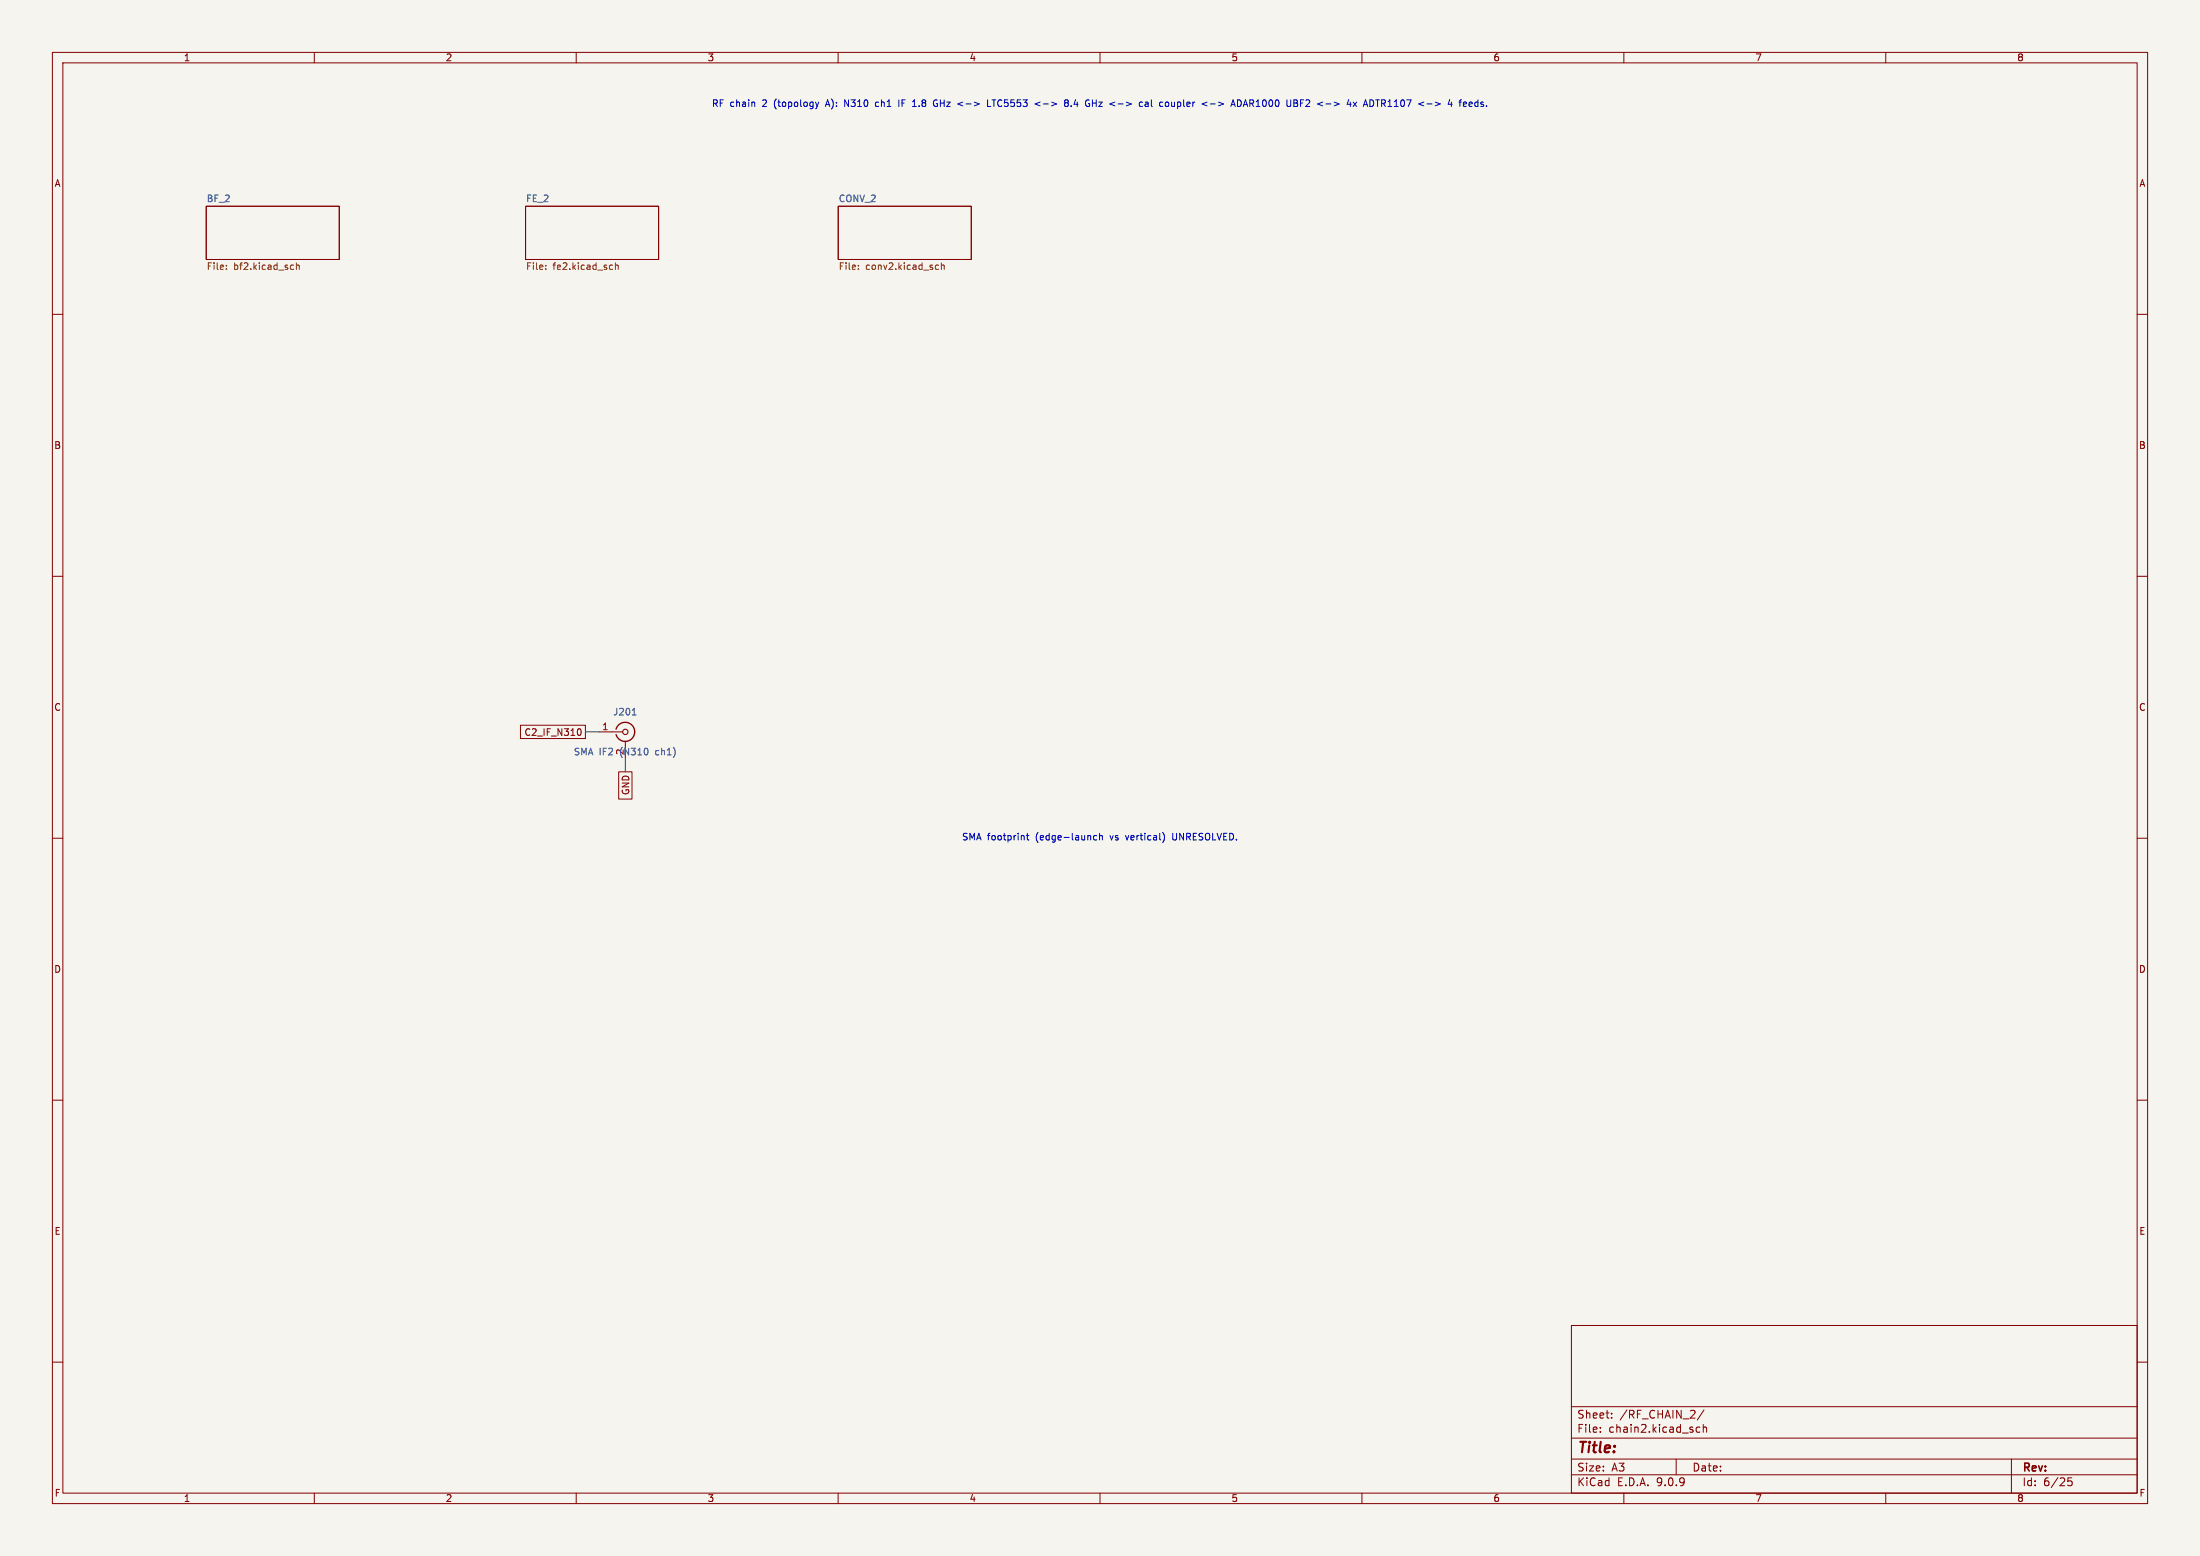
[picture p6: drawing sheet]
<svg xmlns="http://www.w3.org/2000/svg" width="420mm" height="297mm" viewBox="0 0 420 297" stroke-linecap="round" stroke-linejoin="round" font-family="sans-serif">
<path d="M0 0h420v297h-420z" fill="#f5f4ef" stroke="#f5f4ef" stroke-width=".19"/>
<g fill="none" stroke="#840000" stroke-width=".19">
<path d="M10 10h400v277h-400zM12 12h396v273h-396zM60 10v2M110 10v2M160 10v2M210 10v2M260 10v2M310 10v2M360 10v2M39.4 39.4h25.4v10.1h-25.4zM100.3 39.4h25.4v10.1h-25.4zM160 39.4h25.4v10.1h-25.4z"/>
<path d="M10 60h2M408 60h2M10 110h2M408 110h2M99.4 138.4h12.4v2.6h-12.4zM110.5 139.1a.68 .68 0 0 1 .5 .6 .68 .68 0 0 1-.5 .7M114.3 139.7h4.6M10 160h2M118.1 147.3h2.6v5.2h-2.6zM119.4 141.5v3.3M408 160h2M10 210h2"/>
<path d="M408 210h2M300 253h108v32h-108zM10 260h2M300 278.5h108M300 274.5h108M300 268.5h108M305.5 273.2v.2M305.5 272.5v.1M307.7 270.5v.2M307.7 269.8v.1M320 278.5v3M324.5 272.5l-.4-.1-.3 .3 .1 .6h.6"/>
<path d="M325.2 272.5l.2-.1 .3 .1 .1 .9M325.2 271.9v1.5M325.3 269.1l-1.3 1.9M384 278.5v6.5M408 260h2M60 285v2M110 285v2M160 285v2M210 285v2M260 285v2M300 281.5h108M310 285v2"/>
<path d="M360 285v2M395.5 282.1h-.7l-.1 .7 .2-.1h.5l.2 .2-.1 .5-.2 .2-.6-.2"/>
</g>
<g fill="none" stroke="#725600" stroke-width=".19">
<path d="M43.2 51.3v.1M43.2 50.7v.1M55.7 50.6l.3 .1M56 51.4h-.3M56.6 50.7l.2-.1 .3 .1v.7M56.6 50.2v1.2M104.2 51.3v.1M104.2 50.7v.1M116.8 50.6l.1 .1M116.9 51.4h-.1M117.5 50.7l.2-.1 .3 .1v.7M117.5 50.2v1.2"/>
<path d="M163.9 51.3v.1M163.9 50.7v.1M178.8 50.6l.4 .1M179.2 51.4h-.4M179.7 50.7l.2-.1 .3 .1 .1 .7M179.7 50.2v1.2"/>
</g>
<path d="M117.6 139.2a1.81 1.81 0 0 1 2.8-1 1.81 1.81 0 0 1 0 3 1.81 1.81 0 0 1-2.8-1" fill="none" stroke="#840000" stroke-width=".25"/>
<circle cx="119.4" cy="139.7" r=".51" fill="none" stroke="#840000" stroke-width=".2"/>
<path d="M120.7 136.5h.7" fill="none" stroke="#006464" stroke-width=".19"/>
<path d="M111.8 139.7h2.5M119.4 144.8v2.5" fill="none" stroke="#009600" stroke-width=".19"/>
<g fill="none" stroke="#0000c2" stroke-width=".19">
<path d="M144 19.5l.1 .8M155.7 19.5l.3 .8M156.3 19.5l-.3 .8M167.6 19.5h-.4l-.1 .2 .1 .5 .4 .1M171.6 19.1v1.2M178.4 19.1h.5M178.7 19.8h.3v.4l-.6 .1M183.8 19.5l-1 .3 1 .4M188.5 19.1v1.2h.6M189.4 19.1h.7M189.7 19.1v1.2M198.6 19.5l-1 .3 1 .4"/>
<path d="M203.5 19.6l-.3 .2 .1 .4 .2 .1h.3l.2-.2v-.3l-.3-.2M203.5 19.6l-.3-.2 .3-.3h.2l.3 .2-.3 .3M203.5 19.6h.2M208.5 19.1v1.2M208.5 19.7h.8M213.4 19.8h1M217.6 19.5h.5M218.6 19.5h.5l.1 .8M219.2 19.8h-.4l-.2 .2 .2 .3h.4M219.8 19.1v1l.2 .2M223.7 19.5v.6l.3 .2M231 19.8h1"/>
<path d="M236.2 19.1a.64 .64 0 0 1 .8 .6 .64 .64 0 0 1-.8 .6zM237.5 20h.6M248.3 19.7h.4M248.9 19.1h-.6v1.2M254.7 19.5l1 .3-1 .4M257.5 19l-.3 .9M258.3 19.5l.7 .8M259 19.5l-.7 .8M260.4 20h.6M263.8 19.1h.4M263.8 19.7h.4M264.1 19.7l.4 .6"/>
<path d="M274 19.5l1 .3-1 .4M276.8 19l-.3 .9M278.5 19.5h.5M279 19.1l-.3 .1v1.1M279.4 19.9l.6-.1-.1-.3h-.4l-.1 .2v.6h.5M280.6 19.5l-.1 .2v.4l.1 .2M281.1 19.8l-.6 .1M282.7 19.7l.4 .2M283.1 19.5l-.4 .2M156 20.3l-.1 .3M161.3 20.3v-1.2l.7 1.2M174.2 20.3h.7"/>
<path d="M204.5 20.2v.1M217.6 20.3h.5M235 20.3l.4-1.2 .4 1.2M237.3 20.3l.5-1.2 .4 1.2M260.3 20.3l.4-1.2 .4 1.2M282.7 20.3h.4M195.3 159.5l.2 .2v.6M195.9 159.5h.5M196.1 159.1v1l.3 .2M209.4 159.5h-.4l-.2 .2 .1 .6h.5M209.9 159.6l.2-.1h.3l.1 .8M209.9 159.1v1.2"/>
<path d="M222 158.9a1.49 1.49 0 0 1 0 1.9M223.9 159.1v1l.2 .2"/>
</g>
<text font-size="2.8" fill="#840000" x="301" y="277.9">Title:</text>
<g font-size="2.1" fill="#840000">
<text x="301" y="273.7">File:</text>
<text x="301" y="271">Sheet:</text>
<text x="307.1" y="273.7">chain2.kicad_sch</text>
<text x="309.2" y="271">/RF_CHAIN_2/</text>
<text x="301" y="281.1">Size:</text>
<text x="307.6" y="281.1">A3</text>
<text x="323" y="281.1">Date:</text>
<text x="386" y="281.3">Rev:</text>
<text x="301" y="283.9">KiCad</text>
<text x="308.7" y="283.9">E.D.A.</text>
<text x="316.3" y="283.9">9.0.9</text>
<text x="386" y="283.9">Id:</text>
<text x="390.1" y="283.9">6/25</text>
</g>
<g font-size="1.8" fill="#840000">
<text x="35" y="11.9">1</text>
<text x="85" y="11.9">2</text>
<text x="135" y="11.9">3</text>
<text x="185" y="11.9">4</text>
<text x="235" y="11.9">5</text>
<text x="285" y="11.9">6</text>
<text x="335" y="11.9">7</text>
<text x="385" y="11.9">8</text>
<text x="10.3" y="35.9">A</text>
<text x="408.3" y="35.9">A</text>
<text x="10.3" y="85.9">B</text>
<text x="408.2" y="85.9">B</text>
<text x="10.3" y="135.9">C</text>
<text x="408.2" y="135.9">C</text>
<text x="100" y="140.7">C2_IF_N310</text>
<text x="120.3" y="151.9" transform="rotate(-90 120.3 151.9)">GND</text>
<text x="10.3" y="185.9">D</text>
<text x="408.2" y="185.9">D</text>
<text x="10.3" y="235.9">E</text>
<text x="408.3" y="235.9">E</text>
<text x="10.3" y="285.9">F</text>
<text x="35" y="286.9">1</text>
<text x="85" y="286.9">2</text>
<text x="135" y="286.9">3</text>
<text x="185" y="286.9">4</text>
<text x="235" y="286.9">5</text>
<text x="285" y="286.9">6</text>
<text x="335" y="286.9">7</text>
<text x="385" y="286.9">8</text>
<text x="408.3" y="285.9">F</text>
</g>
<g font-size="1.8" fill="#0000c2">
<text x="135.8" y="20.6">RF chain</text>
<text x="145.7" y="20.6">2</text>
<text x="148" y="20.6">(topology</text>
<text x="158.2" y="20.6">A):</text>
<text x="161.9" y="20.6">N310</text>
<text x="168" y="20.6">ch1</text>
<text x="172.6" y="20.6">IF</text>
<text x="175.5" y="20.6">1.8</text>
<text x="179.7" y="20.6">GHz</text>
<text x="184.5" y="20.6">&lt;-&gt;</text>
<text x="190.4" y="20.6">LTC5553</text>
<text x="199.6" y="20.6">&lt;-&gt;</text>
<text x="205.5" y="20.6">8.4</text>
<text x="209.7" y="20.6">GHz</text>
<text x="214.5" y="20.6">&lt;-&gt;</text>
<text x="220.4" y="20.6">cal</text>
<text x="224.5" y="20.6">coupler</text>
<text x="232.7" y="20.6">&lt;-&gt;</text>
<text x="238.6" y="20.6">ADAR1000</text>
<text x="249.3" y="20.6">UBF2</text>
<text x="255.4" y="20.6">&lt;-&gt;</text>
<text x="261.3" y="20.6">4x</text>
<text x="264.7" y="20.6">ADTR1107</text>
<text x="275.3" y="20.6">&lt;-&gt;</text>
<text x="281.2" y="20.6">4</text>
<text x="283.6" y="20.6">feeds.</text>
<text x="183.6" y="160.6">SMA footprint</text>
<text x="197.8" y="160.6">(edge-launch</text>
<text x="212.2" y="160.6">vs</text>
<text x="215.4" y="160.6">vertical)</text>
<text x="224.5" y="160.6">UNRESOLVED.</text>
</g>
<g font-size="1.8" fill="#006464">
<text x="39.4" y="38.7">BF_2</text>
<text x="100.3" y="38.7">FE_2</text>
<text x="160" y="38.7">CONV_2</text>
<text x="117" y="136.8">J201</text>
<text x="109.5" y="144.4">SMA IF2</text>
<text x="118.4" y="144.4">(N310</text>
<text x="119.1" y="144.2" transform="rotate(-90 119.1 144.2)">2</text>
<text x="125.4" y="144.4">ch1)</text>
</g>
<g font-size="1.8" fill="#725600">
<text x="39.4" y="51.8">File:</text>
<text x="44.6" y="51.8">bf2.kicad_sch</text>
<text x="100.3" y="51.8">File:</text>
<text x="105.6" y="51.8">fe2.kicad_sch</text>
<text x="160" y="51.8">File:</text>
<text x="165.2" y="51.8">conv2.kicad_sch</text>
</g>
<text font-size="1.8" fill="#a90000" x="114.9" y="139.4">1</text>
</svg>
